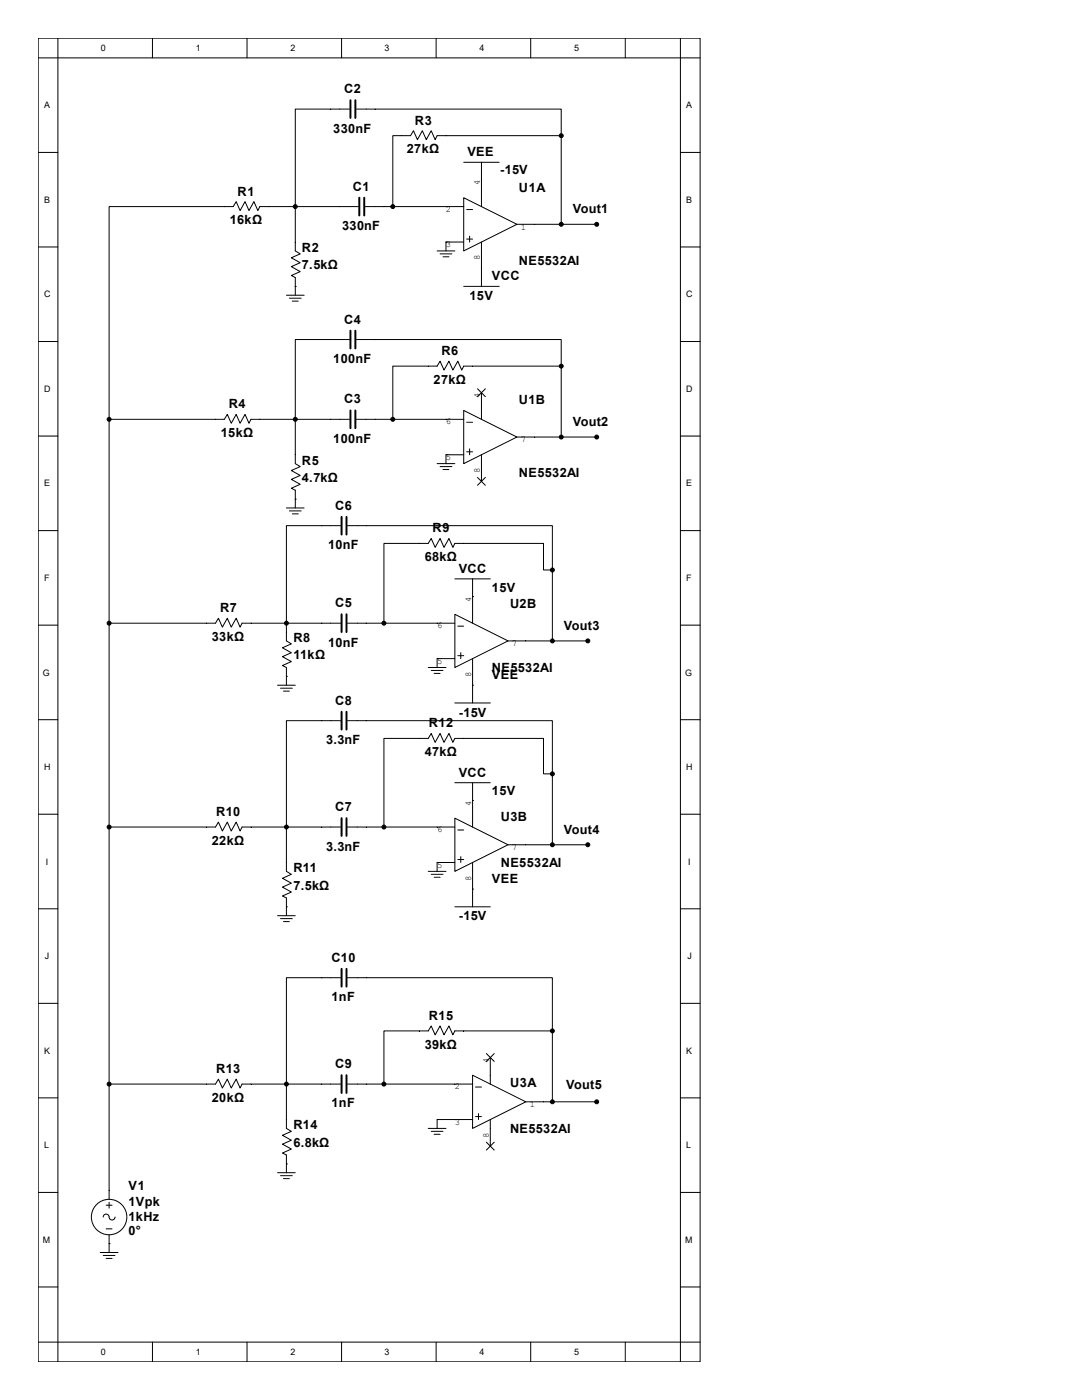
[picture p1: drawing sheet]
<svg xmlns="http://www.w3.org/2000/svg" width="216mm" height="279mm" viewBox="0 0 216 279" stroke-linecap="round" stroke-linejoin="round" font-family="sans-serif">
<g fill="none" stroke="#000" stroke-width=".2">
<path d="M7.6 7.6h132.1v264.2h-132.1zM7.6 11.6h132.1M11.6 7.6v264.2M30.4 7.6v4M49.3 7.6v4M68.2 7.6v4M87 7.6v4M105.9 7.6v4M124.8 7.6v4M135.8 7.6v264.2M7.6 30.4h4M69.7 21.8h-10.8v28.3l1 .6-1.8 .8 1.8 .9-1.8 .8 1.8 1-1.8 .8 .8 .4v3.5"/>
<path d="M71.1 21.8h40.9v5.3M92.5 39.5l10.6 5.3-10.6 5.3zM92.5 32.4h7.1M96.1 32.4v8.8M112 27.1h-24.8l-.4 .8-.8-1.8-.9 1.8-.8-1.8-1 1.8-.8-1.8-.6 1h-3.5v14.1M112 27.1v17.7M135.8 30.4h3.9M7.6 49.3h4M57.1 58.9h3.6M57.7 59.5h2.4M58.9 57.1h.1M71.5 41.2h-19.7l-.3 .8-.8-1.8-1 1.8-.8-1.8-1 1.8-.8-1.8-.6 1h-24.7v42.5"/>
<path d="M72.9 41.2h19.6M87.2 50.1h3.6M87.8 50.7h2.4M88.4 51.3h1.2M89 48.3h.1M89 48.3h3.5M89 48.3v1.8M92.5 57.1h7.1M93.1 41.8h1.2M93.1 47.7h1.2M93.7 47.1v1.2M96.1 48.3v8.8"/>
<path d="M103.1 44.8h16M135.8 49.3h3.9M7.6 68.2h4M58.3 60.1h1.2M69.7 67.8h-10.8v24.7l1 .6-1.8 .8 1.8 1-1.8 .8 1.8 1-1.8 .7 .8 .4v3.6M71.1 67.8h40.9v5.3M95.3 77.6l1.6 1.6M96.1 78.4v5.3M96.9 77.6l-1.6 1.6M112 73.1h-19.5l-.4 .8-.7-1.8-1 1.8-.8-1.8-1 1.8-.8-1.8-.6 1h-8.8v10.6M112 73.1v14.1M135.8 68.2h3.9"/>
<path d="M7.6 87h4M21.8 83.7h23l.6-1 .7 1.8 1-1.8 .8 1.8 1-1.8 .8 1.8 .4-.8h19.6M21.8 83.7v155.7M58.9 99.6h.1M71.1 83.7h21.4M87.2 92.5h3.6M87.8 93.1h2.4M88.4 93.7h1.2M92.5 81.9l10.6 5.3-10.6 5.3zM92.5 90.8h-3.5v1.7M93.1 84.3h1.2M93.1 90.2h1.2"/>
<path d="M93.7 89.6v1.2M95.3 95.3l1.6 1.6M96.1 90.8v5.3M96.9 95.3l-1.6 1.6M103.1 87.2h16M135.8 87h3.9M7.6 105.9h4M57.1 101.4h3.6M57.7 102h2.4M58.3 102.6h1.2M68 104.9h-10.9v23l1 .6-1.7 .8 1.7 1-1.7 .8 1.7 .9-1.7 .8 .7 .4v3.6M69.3 104.9h40.9v8.9"/>
<path d="M90.8 115.5h7M94.3 119.1h.1M94.3 115.5v8.9M110.2 113.8h-1.7v-5.3h-17.7l-.4 .7-.8-1.7-1 1.7-.8-1.7-1 1.7-.8-1.7-.5 1h-8.9v15.9M110.2 113.8v14.1M135.8 105.9h3.9M7.6 124.8h4M21.8 124.4h21.2l.6-1 .8 1.8 1-1.8 .7 1.8 1-1.8 .8 1.8 .4-.8h19.7M55.4 136.8h3.5M56 137.3h2.3M56.6 137.9h1.1M57.1 135h.1"/>
<path d="M69.3 124.4h21.5M85.5 133.2h3.5M86 133.8h2.4M86.6 134.4h1.2M90.8 122.6l10.6 5.3-10.6 5.3zM90.8 131.4h-3.6v1.8M91.4 125h1.1M91.4 130.9h1.1M91.9 130.3v1.1M94.3 136.8h.1M94.3 131.4v8.9M101.4 127.9h15.9"/>
<path d="M135.8 124.8h3.9M7.6 143.6h4M68 143.8h-10.9v30.1l1 .6-1.7 .8 1.7 1-1.7 .7 1.7 1-1.7 .8 .7 .4v3.5M69.3 143.8h40.9v10.6M90.8 140.3h7M90.8 156.2h7M94.3 159.7h.1M94.3 156.2v8.9M110.2 154.4h-1.7v-7h-17.7l-.4 .8-.8-1.8-1 1.8-.8-1.8-1 1.8-.8-1.8-.5 1h-8.9v17.7M110.2 154.4v14.2M135.8 143.6h3.9M7.6 162.5h4"/>
<path d="M21.8 165.1h21.2l.6-1 .8 1.7 1-1.7 .7 1.7 1-1.7 .8 1.7 .4-.7h19.7M69.3 165.1h21.5M85.5 173.9h3.5M86 174.5h2.4M86.6 175.1h1.2M90.8 163.3l10.6 5.3-10.6 5.3zM90.8 172.1h-3.6v1.8M91.4 165.6h1.1M91.4 171.5h1.1M91.9 170.9v1.2M94.3 177.4h.1M94.3 172.1v8.9"/>
<path d="M101.4 168.6h15.9M135.8 162.5h3.9M7.6 181.4h4M55.4 182.7h3.5M56 183.3h2.3M56.6 183.9h1.1M57.1 181h.1M68 195.1h-10.9v30.1l1 .6-1.7 .8 1.7 1-1.7 .7 1.7 1-1.7 .8 .7 .4v3.5M69.3 195.1h40.9v10.6M90.8 181h7M135.8 181.4h3.9M7.6 200.2h4"/>
<path d="M7.6 219.1h4M21.8 216.4h21.2l.6-1 .8 1.7 1-1.7 .7 1.7 1-1.7 .8 1.7 .4-.7h19.7M69.3 216.4h25M94.3 214.6l10.6 5.3-10.6 5.3zM94.9 216.9h1.2M97 210.3l1.6 1.5M97.8 211v5.4M98.6 210.3l-1.6 1.5M104.9 219.9h14.2M110.2 205.7h-19.4l-.4 .8-.8-1.7-1 1.7-.8-1.7-1 1.7-.8-1.7-.5 .9h-8.9v10.7M110.2 205.7v14.2M135.8 200.2h3.9"/>
<path d="M135.8 219.1h3.9M7.6 238h4M21.8 239.9v1.2M55.4 234h3.5M56 234.6h2.3M56.6 235.2h1.1M57.1 232.3h.1M85.5 225.2h3.5M86 225.8h2.4M86.6 226.4h1.2M94.3 223.4h-7.1v1.8M94.9 222.8h1.2"/>
<path d="M95.5 222.2v1.2M97 227.9l1.6 1.6M97.8 223.4v5.3M98.6 227.9l-1.6 1.6M135.8 238h3.9M7.6 256.8h4M20 250h3.5M20.6 242.9a.63 .63 0 0 1 .7-.6 .63 .63 0 0 1 .5 .8 .59 .59 0 0 0 .7 .4 .59 .59 0 0 0 .5-.6M20.6 250.6h2.3M21.2 240.5h1.2M21.2 245.2h1.2M21.2 251.1h1.2"/>
<path d="M21.8 248.2h.1M21.8 246.4v3.6M135.8 256.8h3.9M7.6 267.8h132.1M30.4 267.8v4M49.3 267.8v4M68.2 267.8v4M87 267.8v4M105.9 267.8v4M124.8 267.8v4"/>
<circle cx="21.8" cy="242.9" r="3.5"/>
</g>
<g fill="none" stroke="#000" stroke-width=".39">
<path d="M69.9 20v3.5M70.9 20v3.5M71.7 39.5v3.5M72.7 39.5v3.5M69.9 66v3.5M70.9 66v3.5M69.9 81.9v3.6M70.9 81.9v3.6M68.2 103.1v3.6M69.1 103.1v3.6M68.2 122.6v3.5M69.1 122.6v3.5"/>
<path d="M68.2 142.1v3.5M69.1 142.1v3.5M68.2 163.3v3.5M69.1 163.3v3.5M68.2 193.4v3.5M69.1 193.4v3.5M68.2 214.6v3.5M69.1 214.6v3.5"/>
</g>
<g fill="#000" stroke="#000" stroke-width=".2">
<circle cx="112" cy="27.1" r=".39"/>
<circle cx="58.9" cy="41.2" r=".39"/>
<circle cx="78.4" cy="41.2" r=".39"/>
<circle cx="112" cy="44.8" r=".39"/>
<circle cx="119.1" cy="44.8" r=".39"/>
<circle cx="112" cy="73.1" r=".39"/>
<circle cx="21.8" cy="83.7" r=".39"/>
<circle cx="58.9" cy="83.7" r=".39"/>
<circle cx="78.4" cy="83.7" r=".39"/>
<circle cx="112" cy="87.2" r=".39"/>
<circle cx="119.1" cy="87.2" r=".39"/>
<circle cx="110.2" cy="113.8" r=".39"/>
<circle cx="21.8" cy="124.4" r=".39"/>
<circle cx="57.2" cy="124.4" r=".39"/>
<circle cx="76.6" cy="124.4" r=".39"/>
<circle cx="110.2" cy="127.9" r=".39"/>
<circle cx="117.3" cy="127.9" r=".39"/>
<circle cx="110.2" cy="154.4" r=".39"/>
<circle cx="21.8" cy="165.1" r=".39"/>
<circle cx="57.2" cy="165.1" r=".39"/>
<circle cx="76.6" cy="165.1" r=".39"/>
<circle cx="110.2" cy="168.6" r=".39"/>
<circle cx="117.3" cy="168.6" r=".39"/>
<circle cx="21.8" cy="216.4" r=".39"/>
<circle cx="57.2" cy="216.4" r=".39"/>
<circle cx="76.6" cy="216.4" r=".39"/>
<circle cx="110.2" cy="219.9" r=".39"/>
<circle cx="110.2" cy="205.7" r=".39"/>
<circle cx="119.1" cy="219.9" r=".39"/>
</g>
<g font-size="2.5">
<text x="68.7" y="18.6">C2</text>
<text x="66.5" y="26.5">330nF</text>
<text x="82.8" y="24.9">R3</text>
<text x="81.2" y="30.6">27kΩ</text>
<text x="93.3" y="31.2">VEE</text>
<text x="99.8" y="34.7">-15V</text>
<text x="47.4" y="39">R1</text>
<text x="70.4" y="38.1">C1</text>
<text x="103.5" y="38.3">U1A</text>
<text x="45.8" y="44.7">16kΩ</text>
<text x="68.3" y="45.9">330nF</text>
<text x="114.3" y="42.6">Vout1</text>
<text x="60.2" y="50.2">R2</text>
<text x="60.2" y="53.8">7.5kΩ</text>
<text x="103.5" y="52.8">NE5532AI</text>
<text x="93.7" y="59.9">15V</text>
<text x="98.2" y="55.9">VCC</text>
<text x="68.7" y="64.6">C4</text>
<text x="88.1" y="70.9">R6</text>
<text x="66.5" y="72.4">100nF</text>
<text x="86.5" y="76.6">27kΩ</text>
<text x="45.6" y="81.5">R4</text>
<text x="68.7" y="80.5">C3</text>
<text x="103.5" y="80.7">U1B</text>
<text x="44.1" y="87.2">15kΩ</text>
<text x="66.5" y="88.4">100nF</text>
<text x="114.3" y="85">Vout2</text>
<text x="60.2" y="92.7">R5</text>
<text x="103.5" y="95.2">NE5532AI</text>
<text x="60.2" y="96.2">4.7kΩ</text>
<text x="66.9" y="101.7">C6</text>
<text x="86.3" y="106.3">R9</text>
<text x="65.5" y="109.6">10nF</text>
<text x="84.8" y="112">68kΩ</text>
<text x="91.6" y="114.3">VCC</text>
<text x="98.2" y="118.1">15V</text>
<text x="43.9" y="122.2">R7</text>
<text x="66.9" y="121.2">C5</text>
<text x="101.8" y="121.4">U2B</text>
<text x="112.5" y="125.7">Vout3</text>
<text x="42.3" y="127.9">33kΩ</text>
<text x="58.5" y="128.1">R8</text>
<text x="58.5" y="131.6">11kΩ</text>
<text x="65.5" y="129.1">10nF</text>
<text x="98.2" y="134.2">NE5532AI</text>
<text x="98.2" y="135.6">VEE</text>
<text x="66.9" y="140.7">C8</text>
<text x="91.6" y="143">-15V</text>
<text x="65.1" y="148.5">3.3nF</text>
<text x="85.6" y="145.2">R12</text>
<text x="84.8" y="150.9">47kΩ</text>
<text x="91.6" y="155">VCC</text>
<text x="66.9" y="161.9">C7</text>
<text x="98.2" y="158.8">15V</text>
<text x="43.1" y="162.9">R10</text>
<text x="99.9" y="163.8">U3B</text>
<text x="112.5" y="166.4">Vout4</text>
<text x="42.3" y="168.6">22kΩ</text>
<text x="65.1" y="169.8">3.3nF</text>
<text x="99.9" y="173.1">NE5532AI</text>
<text x="58.5" y="174.1">R11</text>
<text x="58.5" y="177.6">7.5kΩ</text>
<text x="98.2" y="176.2">VEE</text>
<text x="91.6" y="183.7">-15V</text>
<text x="66.1" y="191.9">C10</text>
<text x="66.2" y="199.8">1nF</text>
<text x="85.6" y="203.5">R15</text>
<text x="84.8" y="209.3">39kΩ</text>
<text x="43.1" y="214.2">R13</text>
<text x="66.9" y="213.2">C9</text>
<text x="42.3" y="219.9">20kΩ</text>
<text x="66.2" y="221">1nF</text>
<text x="101.8" y="216.9">U3A</text>
<text x="113" y="217.3">Vout5</text>
<text x="58.5" y="225.4">R14</text>
<text x="101.8" y="226.1">NE5532AI</text>
<text x="58.5" y="228.9">6.8kΩ</text>
<text x="25.7" y="237.5">V1</text>
<text x="25.7" y="240.7">1Vpk</text>
<text x="25.7" y="243.6">1kHz</text>
<text x="25.7" y="246.5">0°</text>
</g>
<g font-size="1.8">
<text x="20.2" y="10.2">0</text>
<text x="39.1" y="10.2">1</text>
<text x="58" y="10.2">2</text>
<text x="76.8" y="10.2">3</text>
<text x="95.7" y="10.2">4</text>
<text x="114.6" y="10.2">5</text>
<text x="8.8" y="21.6">A</text>
<text x="136.9" y="21.6">A</text>
<text x="8.8" y="40.5">B</text>
<text x="95.8" y="37" transform="rotate(-90 95.8 37)">4</text>
<text x="136.9" y="40.5">B</text>
<text x="89" y="42.2">2</text>
<text x="103.9" y="45.8">1</text>
<text x="89" y="49.3">3</text>
<text x="95.8" y="51.9" transform="rotate(-90 95.8 51.9)">8</text>
<text x="8.8" y="59.4">C</text>
<text x="136.9" y="59.4">C</text>
<text x="8.8" y="78.2">D</text>
<text x="95.8" y="79.5" transform="rotate(-90 95.8 79.5)">4</text>
<text x="136.9" y="78.2">D</text>
<text x="89" y="84.7">6</text>
<text x="103.9" y="88.3">7</text>
<text x="89" y="91.8">5</text>
<text x="95.8" y="94.4" transform="rotate(-90 95.8 94.4)">8</text>
<text x="8.8" y="97.1">E</text>
<text x="136.9" y="97.1">E</text>
<text x="8.8" y="116">F</text>
<text x="136.9" y="116">F</text>
<text x="87.2" y="125.4">6</text>
<text x="94" y="120.1" transform="rotate(-90 94 120.1)">4</text>
<text x="102.2" y="128.9">7</text>
<text x="8.6" y="134.8">G</text>
<text x="87.2" y="132.5">5</text>
<text x="94" y="135.1" transform="rotate(-90 94 135.1)">8</text>
<text x="136.7" y="134.8">G</text>
<text x="8.8" y="153.7">H</text>
<text x="136.9" y="153.7">H</text>
<text x="94" y="160.8" transform="rotate(-90 94 160.8)">4</text>
<text x="87.2" y="166.1">6</text>
<text x="9.1" y="172.6">I</text>
<text x="87.2" y="173.1">5</text>
<text x="102.2" y="169.6">7</text>
<text x="137.3" y="172.6">I</text>
<text x="94" y="175.8" transform="rotate(-90 94 175.8)">8</text>
<text x="9" y="191.4">J</text>
<text x="137.2" y="191.4">J</text>
<text x="8.8" y="210.3">K</text>
<text x="97.5" y="212.1" transform="rotate(-90 97.5 212.1)">4</text>
<text x="136.9" y="210.3">K</text>
<text x="90.8" y="217.4">2</text>
<text x="105.7" y="220.9">1</text>
<text x="90.8" y="224.5">3</text>
<text x="97.5" y="227.1" transform="rotate(-90 97.5 227.1)">8</text>
<text x="8.8" y="229.2">L</text>
<text x="136.9" y="229.2">L</text>
<text x="8.6" y="248">M</text>
<text x="136.7" y="248">M</text>
<text x="20.2" y="270.4">0</text>
<text x="39.1" y="270.4">1</text>
<text x="58" y="270.4">2</text>
<text x="76.8" y="270.4">3</text>
<text x="95.7" y="270.4">4</text>
<text x="114.6" y="270.4">5</text>
</g>
</svg>
